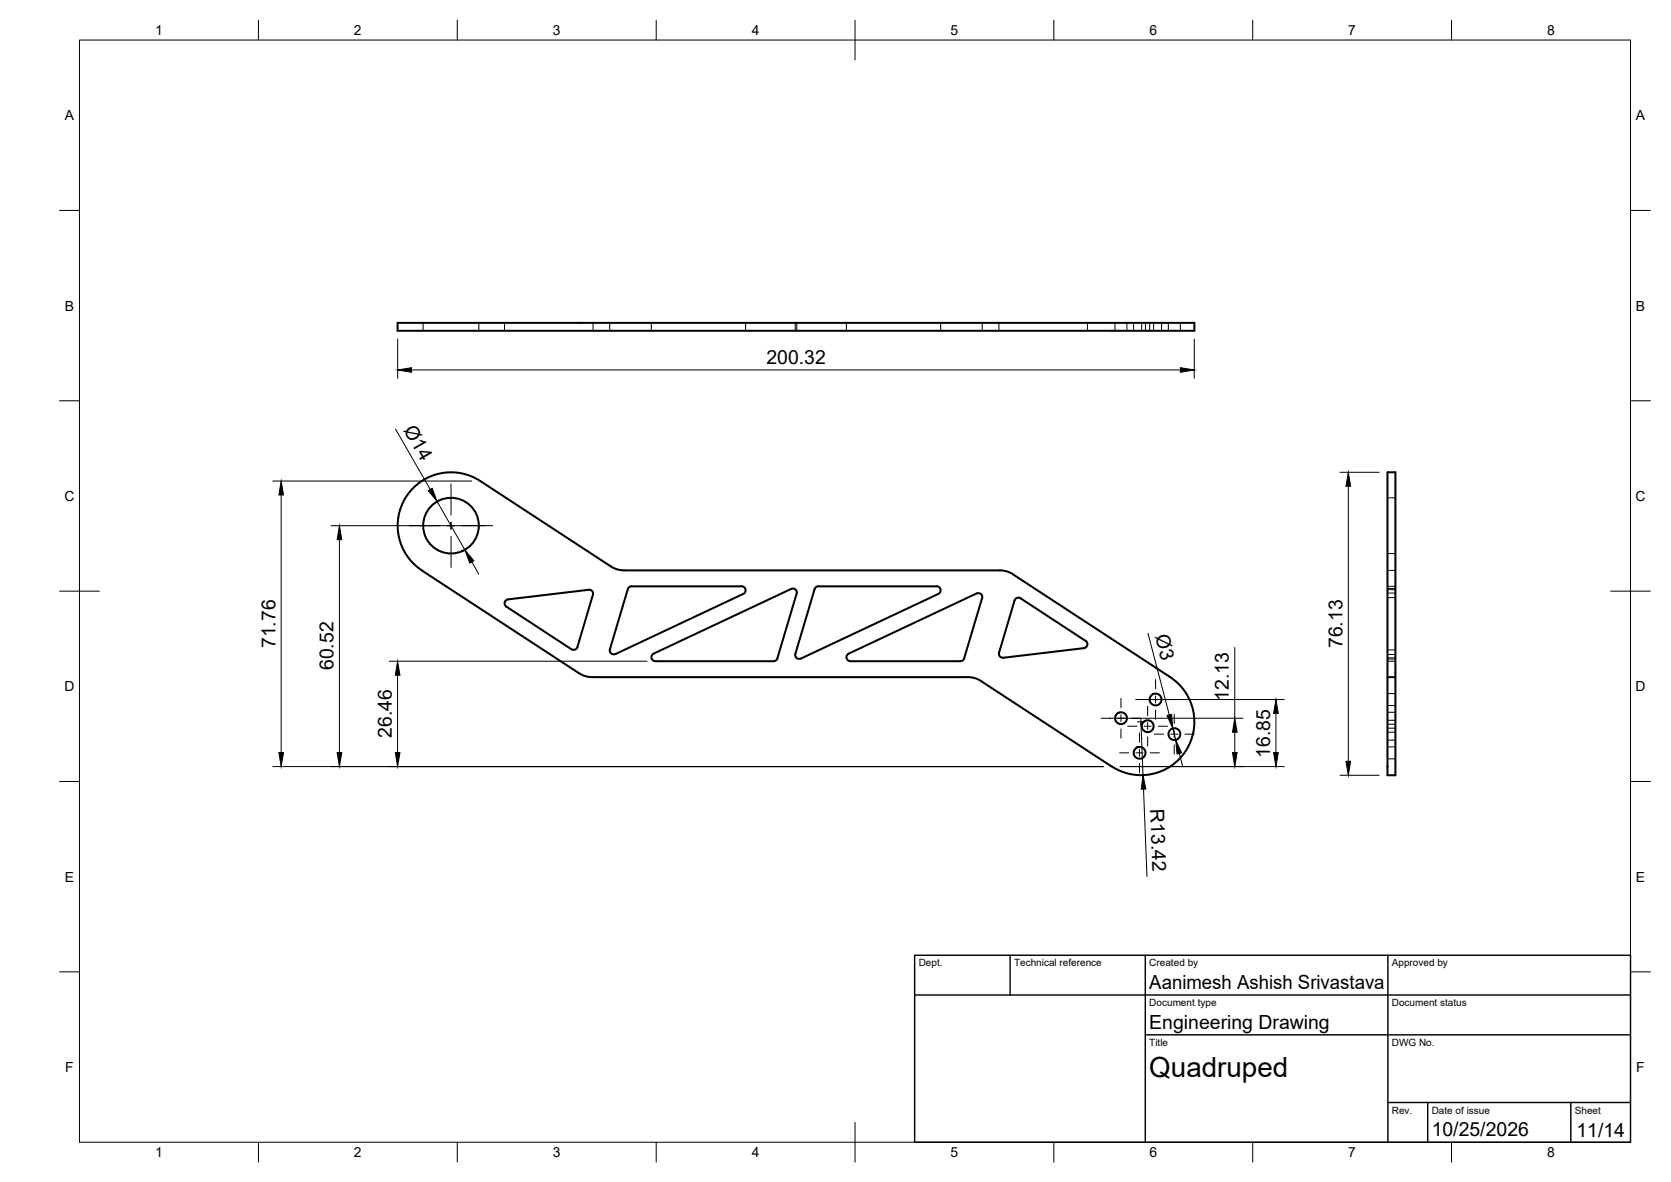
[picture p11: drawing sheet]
<svg xmlns="http://www.w3.org/2000/svg" width="420mm" height="297mm" viewBox="0 0 420 297" stroke-linecap="round" stroke-linejoin="round" font-family="sans-serif">
<!-- layer: Visible -->
<g fill="none" stroke="#000" stroke-width=".51">
<path d="M100 81.1h200.3v2h-200.3zM127.3 152.4l16.4 10.8M127.3 152.5a1 1 0 0 1-.4-1.1 1 1 0 0 1 .8-.8l20.3-2.4a1.01 1.01 0 0 1 1.1 1.3l-3.9 13.1-.6 .6-.9-.1M158.8 147.3a1.01 1.01 0 0 0-.9 .7l-4.5 15.2a1 1 0 0 0 .3 1 1 1 0 0 0 1 .2l32.2-15.1a1.01 1.01 0 0 0 .6-1.2 1.01 1.01 0 0 0-1-.8h-27.7M200.3 149.2l-4.8 16.3M200.3 149.2a1.01 1.01 0 0 0-.3-1.1 1.01 1.01 0 0 0-1.1-.1l-34.6 16.3M235.5 147.3h-29.7a1 1 0 0 0-1 .7l-4.8 16.3a1.01 1.01 0 0 0 .3 1.1 1.01 1.01 0 0 0 1.1 .1M235.5 147.3a1.01 1.01 0 0 1 1 .8 1.01 1.01 0 0 1-.6 1.1l-34.5 16.3M246.9 150.3l-4.5 15.1a1.01 1.01 0 0 1-.9 .8M247 150.3a1.01 1.01 0 0 0-.4-1 1.01 1.01 0 0 0-1.1-.2l-32.1 15.2a1.01 1.01 0 0 0-.5 1.1 1.01 1.01 0 0 0 .9 .8h27.7M254.7 144.3l39.5 25.9a13.4 13.4 0 0 1 3.9 18.5 13.4 13.4 0 0 1-18.5 3.9M254.7 144.3l-1.6-.7-1.7-.3-95.7-.1-2.1-.9-32.9-21.4a13.4 13.4 0 0 0-18.5 3.9 13.4 13.4 0 0 0 3.9 18.5l39.5 25.9"/>
<path d="M145.6 169.2l1.6 .7 1.7 .3 95.7 .1 2.1 .8 32.8 21.5M164.4 164.3a1.01 1.01 0 0 0-.6 1.1 1.01 1.01 0 0 0 1 .8M195.5 165.4a1.01 1.01 0 0 1-1 .8h-29.7M273 161.1l-16.4-10.8-.6-.1-.6 .2-.3 .5-3.9 13.1a1.01 1.01 0 0 0 1.1 1.3M273 161a1.01 1.01 0 0 1 .4 1.1 1.01 1.01 0 0 1-.9 .8l-20.2 2.4M348.9 170.2h2v-51.5h-2v76.1h2v-24.6"/>
<circle cx="113.4" cy="132.1" r="7"/>
<circle cx="290.6" cy="175.8" r="1.49"/>
<circle cx="281.9" cy="180.5" r="1.49"/>
<circle cx="286.5" cy="189.2" r="1.49"/>
<circle cx="288.6" cy="182.5" r="1.49"/>
<circle cx="295.3" cy="184.5" r="1.49"/>
</g>
<!-- layer: Hidden -->
<g fill="none" stroke="#000" stroke-width=".25">
<path d="M106.4 81.1v2M120.4 81.1v2M126.9 81.1v2M149.1 81.1v2M153.3 81.1v2M163.8 81.1v2M187.5 81.1v2M199.9 81.1v2M200.3 81.1v2M212.8 81.1v2M236.5 81.1v2M247 81.1v2"/>
<path d="M251.2 81.1v2M273.4 81.1v2M279.5 83.1h.1M280.4 81.1v2M283.4 81.1v2M285 81.1v2M287.1 81.1v2M288 81.1v2M289.1 81.1v2M290.1 81.1v2M292.1 81.1v2M293.8 81.1v2"/>
<path d="M296.8 81.1v2M348.9 139.1h2M348.9 125.1h2M348.9 143.3h2M348.9 147.3h2M348.9 150.2h2M348.9 148.2h2M348.9 147.9h2M348.9 149h2M348.9 166.2h2M348.9 165.3h2M348.9 163.3h2"/>
<path d="M348.9 164.5h2M348.9 165.6h2M348.9 179h2M348.9 177.3h2M348.9 174.3h2M348.9 192.6h.1M348.9 184h2M348.9 181h2M348.9 186h2M348.9 183h2M348.9 182h2M348.9 190.7h2"/>
<path d="M348.9 187.7h2"/>
</g>
<!-- layer: BORDER -->
<g fill="none" stroke="#000" stroke-width=".25">
<path d="M20 10.1h390v276.9h-390zM65 5.1v5M115 5.1v5M165 5.1v5M215 5.1v10M265 5.1v5M315 5.1v5M365 5.1v5M15 52.9h5M410 52.9h5M15 100.7h5M410 100.7h5"/>
<path d="M15 148.6h10M405 148.6h10M15 196.4h5M410 196.4h5M15 244.2h5M410 244.2h5M65 287v5M115 287v5M165 287v5M215 282.1v9.9M265 287v5M315 287v5"/>
<path d="M365 287v5"/>
</g>
<!-- layer: TITLEBLOCK -->
<path d="M230 240.1h180v46.9h-180zM230 250h180M254 240.1v9.9M288 240.1v46.9M349 240.1v46.9M288 260.1h122M349 277.1h61M359 277.1v9.9M395 277.1v9.9" fill="none" stroke="#000" stroke-width=".36"/>
<!-- layer: Smart Centers -->
<g fill="none" stroke="#000" stroke-width=".25">
<path d="M102.9 132.1h7.8M112.5 132.1h1.8M113.4 131.2v1.8M113.4 121.6v7.8M113.4 134.8v7.8M116.1 132.1h7.8M281.9 175.5v2.3M281.9 179.6v1.8M285.6 175.8h2.3M288.6 177.5v2.3M289.7 175.8h1.7M290.6 170.8v2.3"/>
<path d="M290.6 174.9v1.8M290.6 178.5v2.3M293.2 175.8h2.4M295.3 179.5v2.3M276.8 180.5h2.4M280.9 180.5h1.8M281.5 189.2h2.3M281.9 183.2v2.3M283.5 182.5h2.4M284.5 180.5h2.4M285.6 189.2h1.8M286 181.4h1.8"/>
<path d="M286.5 184.2v2.3M286.5 188.3v1.8M286.5 191.9v2.3M286.9 180.5v1.8M287.7 182.5h1.8M288.6 181.6v1.8M288.6 185.2v2.3M289.2 189.2h2.3M290.3 184.5h2.3M291.2 182.5h2.4M294.4 184.5h1.8M295.3 183.6v1.8"/>
<path d="M295.3 187.2v2.3M297.9 184.5h2.4"/>
</g>
<!-- layer: FD_Dimensions -->
<g fill="none" stroke="#000" stroke-width=".25">
<path d="M100 85.2v9.9M103.5 93h193.3M300.3 85.2v9.9M99.4 107.8l8.8 15.2M336.9 118.7h9.9M68.6 120.9h50M70.7 124.4v64.7M83.2 132.1h38.6M85.3 135.6v53.5M109.9 126l7 12.2M339 122.2v69.1M118.6 141.2l1.8 3.1"/>
<path d="M288.6 159.2l5.4 20.4M97.9 166.2h64.8M100 169.7v19.4M287.7 175.8h35.2M310.5 162.7v17.8M320.8 179.3v9.8M68.6 192.6h208.8M279 180.5h33.6M281.6 192.6h41.3M286.9 181.4l.5 13.4M287.5 198.3l.9 22M294.9 183l.7 3"/>
<path d="M296.5 189.3l.9 3.4M310.5 184v5.1M336.9 194.8h9.9"/>
</g>
<g fill="#000" stroke="#000" stroke-width=".25">
<path d="M100 93l3.5-.6v1.2zM296.8 92.4l3.5 .6-3.5 .6zM70.7 120.9l.6 3.5h-1.2zM85.3 132.1l.6 3.5h-1.1zM107.7 123.3l1-.6 1.2 3.3zM339 118.7l.6 3.5h-1.2zM116.9 138.2l2.2 2.7-1 .6zM100 166.2l.6 3.5h-1.2zM293.4 179.8l1.2-.3 .3 3.5zM320.8 175.8l.6 3.5h-1.2zM70.1 189.1h1.2l-.6 3.5zM84.8 189.1h1.1l-.6 3.5z"/>
<path d="M99.4 189.1h1.2l-.6 3.5zM287.4 194.8l.7 3.5h-1.1zM295.6 186l1.5 3.2-1.1 .3zM309.9 189.1h1.2l-.6 3.5zM310.5 180.5l.6 3.5h-1.2zM320.2 189.1h1.2l-.6 3.5zM338.4 191.3h1.2l-.6 3.5z"/>
</g>
<text font-size="7" x="289" y="270.6">Quadruped</text>
<g font-size="4.9">
<text x="192.7" y="91.5">200.32</text>
<text x="101.4" y="108.1" transform="rotate(60 101.4 108.1)">Ø14</text>
<text x="290.4" y="159.9" transform="rotate(75 290.4 159.9)">Ø3</text>
<text x="69.2" y="162.9" transform="rotate(-90 69.2 162.9)">71.76</text>
<text x="337.6" y="162.9" transform="rotate(-90 337.6 162.9)">76.13</text>
<text x="83.9" y="168.5" transform="rotate(-90 83.9 168.5)">60.52</text>
<text x="309" y="176.1" transform="rotate(-90 309 176.1)">12.13</text>
<text x="98.5" y="185.5" transform="rotate(-90 98.5 185.5)">26.46</text>
<text x="319.4" y="190.5" transform="rotate(-90 319.4 190.5)">16.85</text>
<text x="289.2" y="203.4" transform="rotate(88 289.2 203.4)">R13.42</text>
<text x="289" y="248.5">Aanimesh Ashish Srivastava</text>
<text x="289" y="258.6">Engineering Drawing</text>
<text x="360" y="285.5">10/25/2026</text>
<text x="396.4" y="285.7">11/14</text>
</g>
<g font-size="3.5">
<text x="39" y="8.8">1</text>
<text x="89" y="8.8">2</text>
<text x="139" y="8.8">3</text>
<text x="189" y="8.8">4</text>
<text x="239" y="8.8">5</text>
<text x="289" y="8.8">6</text>
<text x="339" y="8.8">7</text>
<text x="389" y="8.8">8</text>
<text x="16.3" y="30.2">A</text>
<text x="411.3" y="30.2">A</text>
<text x="16.3" y="78">B</text>
<text x="411.3" y="78">B</text>
<text x="16.2" y="125.9">C</text>
<text x="411.2" y="125.9">C</text>
<text x="16.2" y="173.7">D</text>
<text x="411.2" y="173.7">D</text>
<text x="16.3" y="221.6">E</text>
<text x="411.3" y="221.6">E</text>
<text x="16.4" y="269.4">F</text>
<text x="411.4" y="269.4">F</text>
<text x="39" y="290.8">1</text>
<text x="89" y="290.8">2</text>
<text x="139" y="290.8">3</text>
<text x="189" y="290.8">4</text>
<text x="239" y="290.8">5</text>
<text x="289" y="290.8">6</text>
<text x="339" y="290.8">7</text>
<text x="389" y="290.8">8</text>
</g>
<g font-size="2.5">
<text x="231" y="242.9">Dept.</text>
<text x="255" y="242.9">Technical reference</text>
<text x="289" y="242.9">Created by</text>
<text x="350" y="242.9">Approved by</text>
<text x="289" y="252.8">Document type</text>
<text x="350" y="252.8">Document status</text>
<text x="289" y="262.9">Title</text>
<text x="350" y="262.9">DWG No.</text>
<text x="350" y="279.9">Rev.</text>
<text x="360" y="279.9">Date of issue</text>
<text x="396" y="279.9">Sheet</text>
</g>
</svg>
